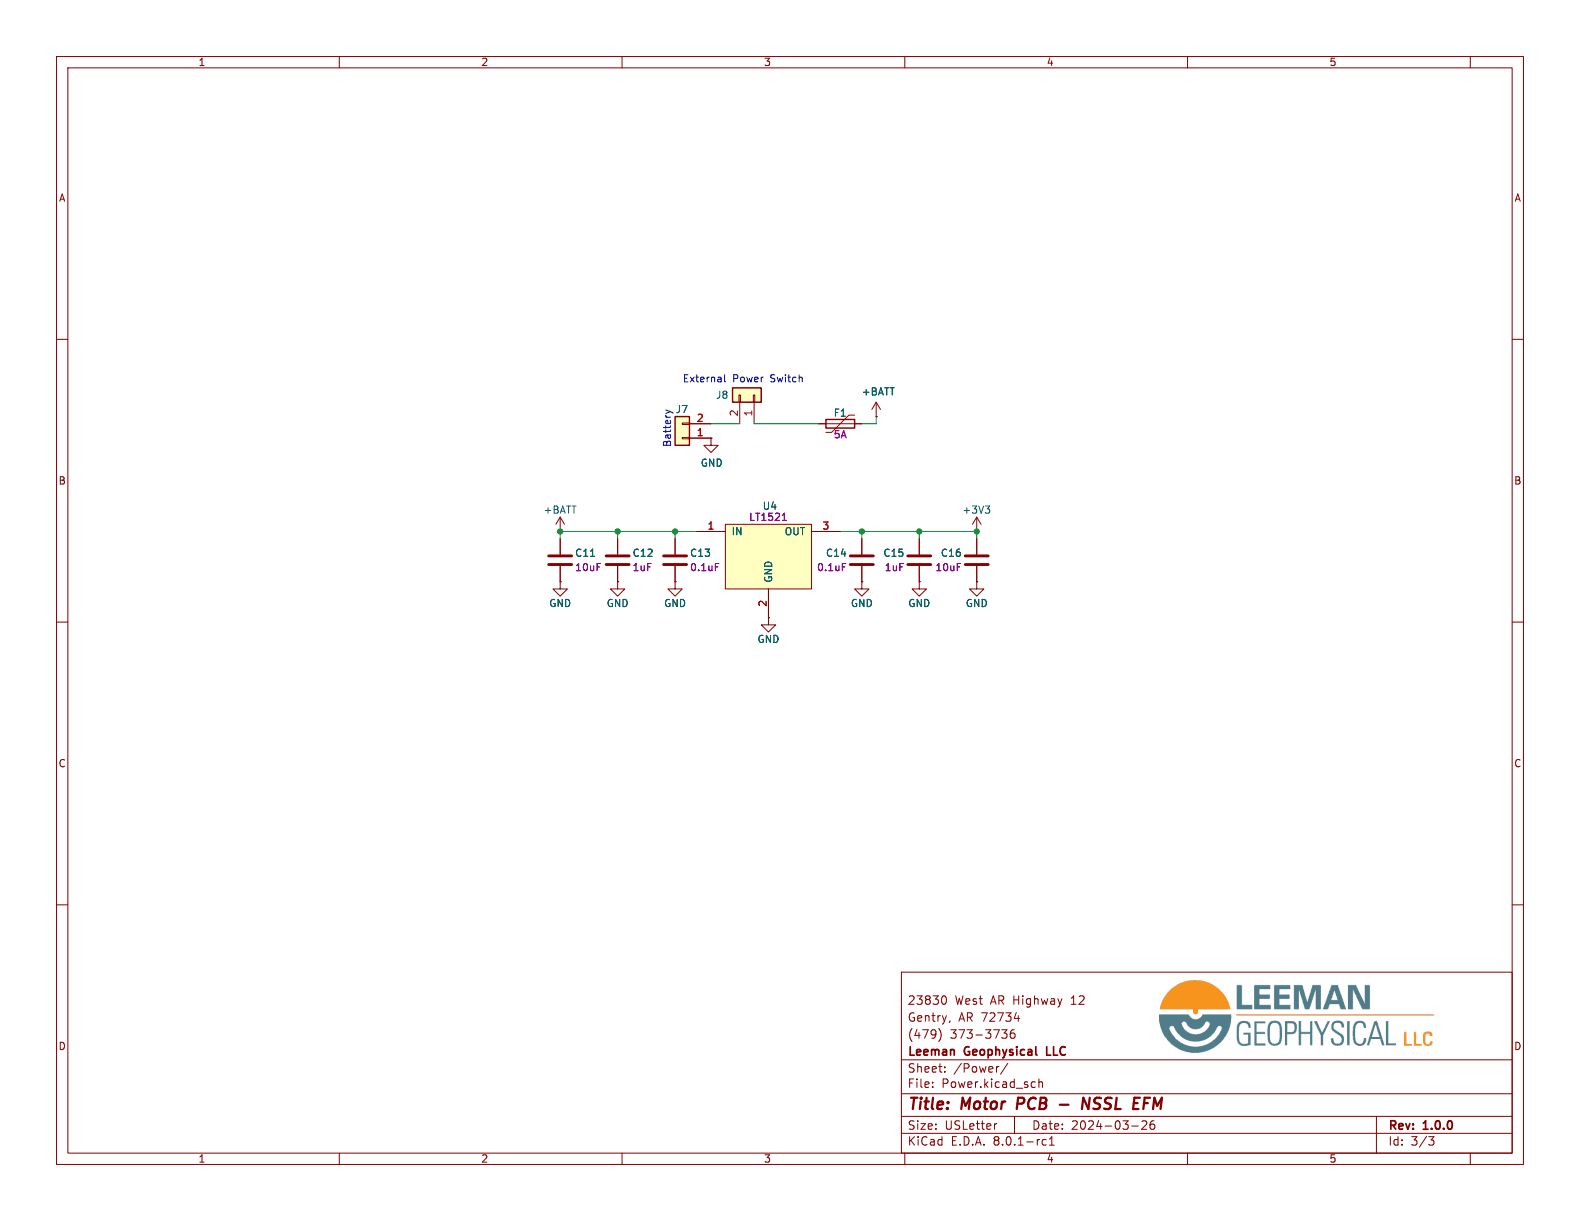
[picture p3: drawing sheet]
(kicad_sch
 (version 20231120)
 (generator "eeschema")
 (generator_version "8.0")
 (paper "USLetter")
 (title_block
  (title "Motor PCB - NSSL EFM")
  (date "2024-03-26")
  (rev "1.0.0")
  (company "Leeman Geophysical LLC")
  (comment 1 "(479) 373-3736")
  (comment 2 "Gentry, AR 72734")
  (comment 3 "23830 West AR Highway 12"))
 (lib_symbols
  (symbol "capacitors_0603:1-0000005"
   (pin_numbers hide)
   (pin_names
    (offset 0.254)) (exclude_from_sim no) (in_bom yes) (on_board yes)
   (property "Reference" "C" (at 0.635 2.54 0) (effects (font (size 1.27 1.27)) (justify left)))
   (property "Value" "1-0000005" (at 0.635 -2.54 0) (effects (font (size 1.27 1.27)) (justify left) (hide yes)))
   (property "Footprint" "capacitors_0603:1-0000005" (at 0.9652 -3.81 0) (effects (font (size 1.27 1.27)) (hide yes)))
   (property "Datasheet" "~" (at 0 0 0) (effects (font (size 1.27 1.27)) (hide yes)))
   (property "Description" "10uF 10% X5R 16V 0603" (at 0 0 0) (effects (font (size 1.27 1.27)) (hide yes)))
   (property "Internal Part Number" "1-0000005" (at 0 0 0) (effects (font (size 1.27 1.27)) (hide yes)))
   (property "Populated" "1" (at 0 0 0) (effects (font (size 1.27 1.27)) (hide yes)))
   (property "PValue" "10uF" (at 0 0 0) (effects (font (size 1.27 1.27))))
   (symbol "1-0000005_0_1"
    (polyline (pts (xy -2.032 -0.762) (xy 2.032 -0.762)) (stroke (width 0.508) (type default)) (fill (type none)))
    (polyline (pts (xy -2.032 0.762) (xy 2.032 0.762)) (stroke (width 0.508) (type default)) (fill (type none))))
   (symbol "1-0000005_1_1"
    (pin passive line (at 0 3.81 270) (length 2.794) (name "~" (effects (font (size 1.27 1.27)))) (number "1" (effects (font (size 1.27 1.27)))))
    (pin passive line (at 0 -3.81 90) (length 2.794) (name "~" (effects (font (size 1.27 1.27)))) (number "2" (effects (font (size 1.27 1.27)))))))
  (symbol "capacitors_0603:1-0000007"
   (pin_numbers hide)
   (pin_names
    (offset 0.254)) (exclude_from_sim no) (in_bom yes) (on_board yes)
   (property "Reference" "C" (at 0.635 2.54 0) (effects (font (size 1.27 1.27)) (justify left)))
   (property "Value" "1-0000007" (at 0.635 -2.54 0) (effects (font (size 1.27 1.27)) (justify left) (hide yes)))
   (property "Footprint" "capacitors_0603:1-0000007" (at 0.9652 -3.81 0) (effects (font (size 1.27 1.27)) (hide yes)))
   (property "Datasheet" "~" (at 0 0 0) (effects (font (size 1.27 1.27)) (hide yes)))
   (property "Description" "0.1uF 10% X7R 25V 0603" (at 0 0 0) (effects (font (size 1.27 1.27)) (hide yes)))
   (property "Internal Part Number" "1-0000007" (at 0 0 0) (effects (font (size 1.27 1.27)) (hide yes)))
   (property "Populated" "1" (at 0 0 0) (effects (font (size 1.27 1.27)) (hide yes)))
   (property "PValue" "0.1uF" (at 0 0 0) (effects (font (size 1.27 1.27))))
   (symbol "1-0000007_0_1"
    (polyline (pts (xy -2.032 -0.762) (xy 2.032 -0.762)) (stroke (width 0.508) (type default)) (fill (type none)))
    (polyline (pts (xy -2.032 0.762) (xy 2.032 0.762)) (stroke (width 0.508) (type default)) (fill (type none))))
   (symbol "1-0000007_1_1"
    (pin passive line (at 0 3.81 270) (length 2.794) (name "~" (effects (font (size 1.27 1.27)))) (number "1" (effects (font (size 1.27 1.27)))))
    (pin passive line (at 0 -3.81 90) (length 2.794) (name "~" (effects (font (size 1.27 1.27)))) (number "2" (effects (font (size 1.27 1.27)))))))
  (symbol "capacitors_0603:1-0000018"
   (pin_numbers hide)
   (pin_names
    (offset 0.254)) (exclude_from_sim no) (in_bom yes) (on_board yes)
   (property "Reference" "C" (at 0.635 2.54 0) (effects (font (size 1.27 1.27)) (justify left)))
   (property "Value" "1-0000018" (at 0.635 -2.54 0) (effects (font (size 1.27 1.27)) (justify left) (hide yes)))
   (property "Footprint" "capacitors_0603:1-0000018" (at 0.9652 -3.81 0) (effects (font (size 1.27 1.27)) (hide yes)))
   (property "Datasheet" "~" (at 0 0 0) (effects (font (size 1.27 1.27)) (hide yes)))
   (property "Description" "1uF 10% X7R 25V 0603" (at 0 0 0) (effects (font (size 1.27 1.27)) (hide yes)))
   (property "Internal Part Number" "1-0000018" (at 0 0 0) (effects (font (size 1.27 1.27)) (hide yes)))
   (property "Populated" "1" (at 0 0 0) (effects (font (size 1.27 1.27)) (hide yes)))
   (property "PValue" "1uF" (at 0 0 0) (effects (font (size 1.27 1.27))))
   (symbol "1-0000018_0_1"
    (polyline (pts (xy -2.032 -0.762) (xy 2.032 -0.762)) (stroke (width 0.508) (type default)) (fill (type none)))
    (polyline (pts (xy -2.032 0.762) (xy 2.032 0.762)) (stroke (width 0.508) (type default)) (fill (type none))))
   (symbol "1-0000018_1_1"
    (pin passive line (at 0 3.81 270) (length 2.794) (name "~" (effects (font (size 1.27 1.27)))) (number "1" (effects (font (size 1.27 1.27)))))
    (pin passive line (at 0 -3.81 90) (length 2.794) (name "~" (effects (font (size 1.27 1.27)))) (number "2" (effects (font (size 1.27 1.27)))))))
  (symbol "fuses:1-0001547"
   (pin_numbers hide)
   (pin_names
    (offset 0)) (exclude_from_sim no) (in_bom yes) (on_board yes)
   (property "Reference" "F" (at -2.54 0 90) (effects (font (size 1.27 1.27))))
   (property "Value" "1-0001547" (at 2.54 0 90) (effects (font (size 1.27 1.27)) (hide yes)))
   (property "Footprint" "fuses:1-0001547" (at 1.27 -5.08 0) (effects (font (size 1.27 1.27)) (justify left) (hide yes)))
   (property "Datasheet" "~" (at 0 0 0) (effects (font (size 1.27 1.27)) (hide yes)))
   (property "Description" "Polymeric PTC Resettable Fuse 16V 2.6 A Ih Surface Mount 1812 (4532 Metric), Concave" (at 0 0 0) (effects (font (size 1.27 1.27)) (hide yes)))
   (property "Internal Part Number" "1-0001547" (at 0 0 0) (effects (font (size 1.27 1.27)) (hide yes)))
   (property "Populated" "1" (at 0 0 0) (effects (font (size 1.27 1.27)) (hide yes)))
   (property "PValue" "5A" (at 0 0 0) (effects (font (size 1.27 1.27))))
   (symbol "1-0001547_0_1"
    (rectangle (start -0.762 2.54) (end 0.762 -2.54) (stroke (width 0.254) (type default)) (fill (type none)))
    (polyline (pts (xy 0 2.54) (xy 0 -2.54)) (stroke (width 0) (type default)) (fill (type none)))
    (polyline (pts (xy -1.524 2.54) (xy -1.524 1.524) (xy 1.524 -1.524) (xy 1.524 -2.54)) (stroke (width 0) (type default)) (fill (type none))))
   (symbol "1-0001547_1_1"
    (pin passive line (at 0 3.81 270) (length 1.27) (name "~" (effects (font (size 1.27 1.27)))) (number "1" (effects (font (size 1.27 1.27)))))
    (pin passive line (at 0 -3.81 90) (length 1.27) (name "~" (effects (font (size 1.27 1.27)))) (number "2" (effects (font (size 1.27 1.27)))))))
  (symbol "np_connectors:NP_Conn_01x02_Relief"
   (pin_names
    (offset 1.016) hide) (exclude_from_sim no) (in_bom yes) (on_board yes)
   (property "Reference" "J" (at 0 2.54 0) (effects (font (size 1.27 1.27))))
   (property "Value" "NP_Conn_01x02_Relief" (at 0 -5.08 0) (effects (font (size 1.27 1.27)) (hide yes)))
   (property "Footprint" "np_connectors:SolderWire_1x02_Relief" (at 0 0 0) (effects (font (size 1.27 1.27)) (hide yes)))
   (property "Datasheet" "~" (at 0 0 0) (effects (font (size 1.27 1.27)) (hide yes)))
   (property "Description" "Generic connector, single row, 01x02, Relief" (at 0 0 0) (effects (font (size 1.27 1.27)) (hide yes)))
   (property "Internal Part Number" "0-0000000" (at 0 0 0) (effects (font (size 1.27 1.27)) (hide yes)))
   (property "Populated" "0" (at 0 0 0) (effects (font (size 1.27 1.27)) (hide yes)))
   (property "PValue" "NP_Conn_01x02" (at 0 0 0) (effects (font (size 1.27 1.27))))
   (symbol "NP_Conn_01x02_Relief_1_1"
    (rectangle (start -1.27 -2.413) (end 0 -2.667) (stroke (width 0.1524) (type default)) (fill (type none)))
    (rectangle (start -1.27 0.127) (end 0 -0.127) (stroke (width 0.1524) (type default)) (fill (type none)))
    (rectangle (start -1.27 1.27) (end 1.27 -3.81) (stroke (width 0.254) (type default)) (fill (type background)))
    (pin passive line (at -5.08 0 0) (length 3.81) (name "Pin_1" (effects (font (size 1.27 1.27)))) (number "1" (effects (font (size 1.27 1.27)))))
    (pin passive line (at -5.08 -2.54 0) (length 3.81) (name "Pin_2" (effects (font (size 1.27 1.27)))) (number "2" (effects (font (size 1.27 1.27)))))))
  (symbol "power:+3V3"
   (power)
   (pin_numbers hide)
   (pin_names
    (offset 0) hide) (exclude_from_sim no) (in_bom yes) (on_board yes)
   (property "Reference" "#PWR" (at 0 -3.81 0) (effects (font (size 1.27 1.27)) (hide yes)))
   (property "Value" "+3V3" (at 0 3.556 0) (effects (font (size 1.27 1.27))))
   (property "Footprint" "" (at 0 0 0) (effects (font (size 1.27 1.27)) (hide yes)))
   (property "Datasheet" "" (at 0 0 0) (effects (font (size 1.27 1.27)) (hide yes)))
   (property "Description" "Power symbol creates a global label with name \"+3V3\"" (at 0 0 0) (effects (font (size 1.27 1.27)) (hide yes)))
   (symbol "+3V3_0_1"
    (polyline (pts (xy -0.762 1.27) (xy 0 2.54)) (stroke (width 0) (type default)) (fill (type none)))
    (polyline (pts (xy 0 0) (xy 0 2.54)) (stroke (width 0) (type default)) (fill (type none)))
    (polyline (pts (xy 0 2.54) (xy 0.762 1.27)) (stroke (width 0) (type default)) (fill (type none))))
   (symbol "+3V3_1_1"
    (pin power_in line (at 0 0 90) (length 0) (name "~" (effects (font (size 1.27 1.27)))) (number "1" (effects (font (size 1.27 1.27)))))))
  (symbol "power:+BATT"
   (power)
   (pin_numbers hide)
   (pin_names
    (offset 0) hide) (exclude_from_sim no) (in_bom yes) (on_board yes)
   (property "Reference" "#PWR" (at 0 -3.81 0) (effects (font (size 1.27 1.27)) (hide yes)))
   (property "Value" "+BATT" (at 0 3.556 0) (effects (font (size 1.27 1.27))))
   (property "Footprint" "" (at 0 0 0) (effects (font (size 1.27 1.27)) (hide yes)))
   (property "Datasheet" "" (at 0 0 0) (effects (font (size 1.27 1.27)) (hide yes)))
   (property "Description" "Power symbol creates a global label with name \"+BATT\"" (at 0 0 0) (effects (font (size 1.27 1.27)) (hide yes)))
   (symbol "+BATT_0_1"
    (polyline (pts (xy -0.762 1.27) (xy 0 2.54)) (stroke (width 0) (type default)) (fill (type none)))
    (polyline (pts (xy 0 0) (xy 0 2.54)) (stroke (width 0) (type default)) (fill (type none)))
    (polyline (pts (xy 0 2.54) (xy 0.762 1.27)) (stroke (width 0) (type default)) (fill (type none))))
   (symbol "+BATT_1_1"
    (pin power_in line (at 0 0 90) (length 0) (name "~" (effects (font (size 1.27 1.27)))) (number "1" (effects (font (size 1.27 1.27)))))))
  (symbol "power:GND"
   (power)
   (pin_numbers hide)
   (pin_names
    (offset 0) hide) (exclude_from_sim no) (in_bom yes) (on_board yes)
   (property "Reference" "#PWR" (at 0 -6.35 0) (effects (font (size 1.27 1.27)) (hide yes)))
   (property "Value" "GND" (at 0 -3.81 0) (effects (font (size 1.27 1.27))))
   (property "Footprint" "" (at 0 0 0) (effects (font (size 1.27 1.27)) (hide yes)))
   (property "Datasheet" "" (at 0 0 0) (effects (font (size 1.27 1.27)) (hide yes)))
   (property "Description" "Power symbol creates a global label with name \"GND\" , ground" (at 0 0 0) (effects (font (size 1.27 1.27)) (hide yes)))
   (symbol "GND_0_1"
    (polyline (pts (xy 0 0) (xy 0 -1.27) (xy 1.27 -1.27) (xy 0 -2.54) (xy -1.27 -1.27) (xy 0 -1.27)) (stroke (width 0) (type default)) (fill (type none))))
   (symbol "GND_1_1"
    (pin power_in line (at 0 0 270) (length 0) (name "~" (effects (font (size 1.27 1.27)))) (number "1" (effects (font (size 1.27 1.27)))))))
  (symbol "regulators:1-0000196"
   (pin_names
    (offset 1.016)) (exclude_from_sim no) (in_bom yes) (on_board yes)
   (property "Reference" "U" (at 6.35 -10.16 0) (effects (font (size 1.27 1.27))))
   (property "Value" "1-0000196" (at 0 3.81 0) (effects (font (size 1.27 1.27)) (hide yes)))
   (property "Footprint" "regulators:1-0000196" (at -33.02 2.54 0) (effects (font (size 1.27 1.27)) (hide yes)))
   (property "Datasheet" "" (at -33.02 2.54 0) (effects (font (size 1.27 1.27)) (hide yes)))
   (property "Description" "Linear Voltage Regulator IC Positive Fixed 1 Output 300mA SOT-223-3" (at 0 0 0) (effects (font (size 1.27 1.27)) (hide yes)))
   (property "Internal Part Number" "1-0000196" (at 0 0 0) (effects (font (size 1.27 1.27)) (hide yes)))
   (property "Populated" "1" (at 0 0 0) (effects (font (size 1.27 1.27)) (hide yes)))
   (property "PValue" "LT1521" (at 0 0 0) (effects (font (size 1.27 1.27))))
   (symbol "1-0000196_0_1"
    (rectangle (start -7.62 2.54) (end 7.62 -8.89) (stroke (width 0) (type default)) (fill (type background))))
   (symbol "1-0000196_1_1"
    (pin power_in line (at -12.7 1.27 0) (length 5.08) (name "IN" (effects (font (size 1.27 1.27)))) (number "1" (effects (font (size 1.27 1.27)))))
    (pin power_in line (at 0 -13.97 90) (length 5.08) (name "GND" (effects (font (size 1.27 1.27)))) (number "2" (effects (font (size 1.27 1.27)))))
    (pin power_out line (at 12.7 1.27 180) (length 5.08) (name "OUT" (effects (font (size 1.27 1.27)))) (number "3" (effects (font (size 1.27 1.27))))))))
 (junction
  (at 172.72 93.98)
  (diameter 0)
  (color 0 0 0 0))
 (junction
  (at 152.4 93.98)
  (diameter 0)
  (color 0 0 0 0))
 (junction
  (at 119.38 93.98)
  (diameter 0)
  (color 0 0 0 0))
 (junction
  (at 162.56 93.98)
  (diameter 0)
  (color 0 0 0 0))
 (junction
  (at 109.22 93.98)
  (diameter 0)
  (color 0 0 0 0))
 (junction
  (at 99.06 93.98)
  (diameter 0)
  (color 0 0 0 0))
 (wire
  (pts (xy 172.72 95.25) (xy 172.72 93.98))
  (stroke (width 0) (type default)))
 (wire
  (pts (xy 154.94 74.93) (xy 154.94 73.66))
  (stroke (width 0) (type default)))
 (wire
  (pts (xy 99.06 95.25) (xy 99.06 93.98))
  (stroke (width 0) (type default)))
 (wire
  (pts (xy 99.06 93.98) (xy 109.22 93.98))
  (stroke (width 0) (type default)))
 (wire
  (pts (xy 109.22 93.98) (xy 119.38 93.98))
  (stroke (width 0) (type default)))
 (wire
  (pts (xy 133.35 74.93) (xy 144.78 74.93))
  (stroke (width 0) (type default)))
 (wire
  (pts (xy 109.22 95.25) (xy 109.22 93.98))
  (stroke (width 0) (type default)))
 (wire
  (pts (xy 119.38 93.98) (xy 123.19 93.98))
  (stroke (width 0) (type default)))
 (wire
  (pts (xy 119.38 95.25) (xy 119.38 93.98))
  (stroke (width 0) (type default)))
 (wire
  (pts (xy 152.4 93.98) (xy 162.56 93.98))
  (stroke (width 0) (type default)))
 (wire
  (pts (xy 162.56 95.25) (xy 162.56 93.98))
  (stroke (width 0) (type default)))
 (wire
  (pts (xy 152.4 95.25) (xy 152.4 93.98))
  (stroke (width 0) (type default)))
 (wire
  (pts (xy 152.4 74.93) (xy 154.94 74.93))
  (stroke (width 0) (type default)))
 (wire
  (pts (xy 148.59 93.98) (xy 152.4 93.98))
  (stroke (width 0) (type default)))
 (wire
  (pts (xy 130.81 74.93) (xy 125.73 74.93))
  (stroke (width 0) (type default)))
 (wire
  (pts (xy 162.56 93.98) (xy 172.72 93.98))
  (stroke (width 0) (type default)))
 (image
  (at 229.235 179.705)
  (data))
 (text "Battery"
  (exclude_from_sim no)
  (at 118.745 79.375 90)
  (effects (font (size 1.27 1.27)) (justify left bottom)))
 (text "External Power Switch"
  (exclude_from_sim no)
  (at 120.65 67.945 0)
  (effects (font (size 1.27 1.27)) (justify left bottom)))
 (symbol
  (lib_id "power:+BATT")
  (at 154.94 73.66 0)
  (unit 1)
  (exclude_from_sim no)
  (in_bom yes)
  (on_board yes)
  (dnp no)
  (property "Reference" "#PWR038" (at 154.94 77.47 0) (effects (font (size 1.27 1.27)) (hide yes)))
  (property "Value" "+BATT" (at 155.321 69.2658 0) (effects (font (size 1.27 1.27))))
  (property "Footprint" "" (at 154.94 73.66 0) (effects (font (size 1.27 1.27)) (hide yes)))
  (property "Datasheet" "" (at 154.94 73.66 0) (effects (font (size 1.27 1.27)) (hide yes)))
  (property "Description" "Power symbol creates a global label with name \"+BATT\"" (at 154.94 73.66 0) (effects (font (size 1.27 1.27)) (hide yes)))
  (pin "1"))
 (symbol
  (lib_id "power:GND")
  (at 99.06 102.87 0)
  (unit 1)
  (exclude_from_sim no)
  (in_bom yes)
  (on_board yes)
  (dnp no)
  (property "Reference" "#PWR033" (at 99.06 109.22 0) (effects (font (size 1.27 1.27)) (hide yes)))
  (property "Value" "GND" (at 99.06 106.68 0) (effects (font (size 1.27 1.27))))
  (property "Footprint" "" (at 99.06 102.87 0) (effects (font (size 1.27 1.27)) (hide yes)))
  (property "Datasheet" "" (at 99.06 102.87 0) (effects (font (size 1.27 1.27)) (hide yes)))
  (property "Description" "Power symbol creates a global label with name \"GND\" , ground" (at 99.06 102.87 0) (effects (font (size 1.27 1.27)) (hide yes)))
  (pin "1"))
 (symbol
  (lib_id "capacitors_0603:1-0000007")
  (at 119.38 99.06 0)
  (unit 1)
  (exclude_from_sim no)
  (in_bom yes)
  (on_board yes)
  (dnp no)
  (property "Reference" "C13" (at 121.92 97.79 0) (effects (font (size 1.27 1.27)) (justify left)))
  (property "Value" "1-0000007" (at 120.015 101.6 0) (effects (font (size 1.27 1.27)) (justify left) (hide yes)))
  (property "Footprint" "capacitors_0603:1-0000007" (at 120.3452 102.87 0) (effects (font (size 1.27 1.27)) (hide yes)))
  (property "Datasheet" "~" (at 119.38 99.06 0) (effects (font (size 1.27 1.27)) (hide yes)))
  (property "Description" "" (at 119.38 99.06 0) (effects (font (size 1.27 1.27)) (hide yes)))
  (property "Internal Part Number" "1-0000007" (at 119.38 99.06 0) (effects (font (size 1.27 1.27)) (hide yes)))
  (property "Populated" "1" (at 119.38 99.06 0) (effects (font (size 1.27 1.27)) (hide yes)))
  (property "PValue" "0.1uF" (at 121.92 100.33 0) (effects (font (size 1.27 1.27)) (justify left)))
  (pin "1")
  (pin "2"))
 (symbol
  (lib_id "np_connectors:NP_Conn_01x02_Relief")
  (at 120.65 77.47 180)
  (unit 1)
  (exclude_from_sim no)
  (in_bom yes)
  (on_board yes)
  (dnp no)
  (property "Reference" "J7" (at 119.38 72.39 0) (effects (font (size 1.27 1.27)) (justify right)))
  (property "Value" "NP_Conn_01x02_Relief" (at 120.65 72.39 0) (effects (font (size 1.27 1.27)) (hide yes)))
  (property "Footprint" "np_connectors:SolderWire_1x02_Relief" (at 120.65 77.47 0) (effects (font (size 1.27 1.27)) (hide yes)))
  (property "Datasheet" "~" (at 120.65 77.47 0) (effects (font (size 1.27 1.27)) (hide yes)))
  (property "Description" "" (at 120.65 77.47 0) (effects (font (size 1.27 1.27)) (hide yes)))
  (property "Internal Part Number" "0-0000000" (at 120.65 77.47 0) (effects (font (size 1.27 1.27)) (hide yes)))
  (property "Populated" "0" (at 120.65 77.47 0) (effects (font (size 1.27 1.27)) (hide yes)))
  (property "PValue" "NP_Conn_01x02" (at 121.9199 71.755 90) (effects (font (size 1.27 1.27)) (justify right) (hide yes)))
  (pin "1")
  (pin "2"))
 (symbol
  (lib_id "power:GND")
  (at 172.72 102.87 0)
  (mirror y)
  (unit 1)
  (exclude_from_sim no)
  (in_bom yes)
  (on_board yes)
  (dnp no)
  (property "Reference" "#PWR042" (at 172.72 109.22 0) (effects (font (size 1.27 1.27)) (hide yes)))
  (property "Value" "GND" (at 172.72 106.68 0) (effects (font (size 1.27 1.27))))
  (property "Footprint" "" (at 172.72 102.87 0) (effects (font (size 1.27 1.27)) (hide yes)))
  (property "Datasheet" "" (at 172.72 102.87 0) (effects (font (size 1.27 1.27)) (hide yes)))
  (property "Description" "Power symbol creates a global label with name \"GND\" , ground" (at 172.72 102.87 0) (effects (font (size 1.27 1.27)) (hide yes)))
  (pin "1"))
 (symbol
  (lib_id "power:GND")
  (at 162.56 102.87 0)
  (mirror y)
  (unit 1)
  (exclude_from_sim no)
  (in_bom yes)
  (on_board yes)
  (dnp no)
  (property "Reference" "#PWR040" (at 162.56 109.22 0) (effects (font (size 1.27 1.27)) (hide yes)))
  (property "Value" "GND" (at 162.56 106.68 0) (effects (font (size 1.27 1.27))))
  (property "Footprint" "" (at 162.56 102.87 0) (effects (font (size 1.27 1.27)) (hide yes)))
  (property "Datasheet" "" (at 162.56 102.87 0) (effects (font (size 1.27 1.27)) (hide yes)))
  (property "Description" "Power symbol creates a global label with name \"GND\" , ground" (at 162.56 102.87 0) (effects (font (size 1.27 1.27)) (hide yes)))
  (pin "1"))
 (symbol
  (lib_id "regulators:1-0000196")
  (at 135.89 95.25 0)
  (unit 1)
  (exclude_from_sim no)
  (in_bom yes)
  (on_board yes)
  (dnp no)
  (property "Reference" "U4" (at 136.144 89.4842 0) (effects (font (size 1.27 1.27))))
  (property "Value" "1-0000196" (at 135.89 91.44 0) (effects (font (size 1.27 1.27)) (hide yes)))
  (property "Footprint" "regulators:1-0000196" (at 102.87 92.71 0) (effects (font (size 1.27 1.27)) (hide yes)))
  (property "Datasheet" "" (at 102.87 92.71 0) (effects (font (size 1.27 1.27)) (hide yes)))
  (property "Description" "" (at 135.89 95.25 0) (effects (font (size 1.27 1.27)) (hide yes)))
  (property "Internal Part Number" "1-0000196" (at 135.89 95.25 0) (effects (font (size 1.27 1.27)) (hide yes)))
  (property "Populated" "1" (at 135.89 95.25 0) (effects (font (size 1.27 1.27)) (hide yes)))
  (property "PValue" "LT1521" (at 135.89 91.44 0) (effects (font (size 1.27 1.27))))
  (pin "1")
  (pin "2")
  (pin "3"))
 (symbol
  (lib_id "power:+3V3")
  (at 172.72 93.98 0)
  (unit 1)
  (exclude_from_sim no)
  (in_bom yes)
  (on_board yes)
  (dnp no)
  (property "Reference" "#PWR041" (at 172.72 97.79 0) (effects (font (size 1.27 1.27)) (hide yes)))
  (property "Value" "+3V3" (at 172.72 90.17 0) (effects (font (size 1.27 1.27))))
  (property "Footprint" "" (at 172.72 93.98 0) (effects (font (size 1.27 1.27)) (hide yes)))
  (property "Datasheet" "" (at 172.72 93.98 0) (effects (font (size 1.27 1.27)) (hide yes)))
  (property "Description" "Power symbol creates a global label with name \"+3V3\"" (at 172.72 93.98 0) (effects (font (size 1.27 1.27)) (hide yes)))
  (pin "1"))
 (symbol
  (lib_id "power:+BATT")
  (at 99.06 93.98 0)
  (unit 1)
  (exclude_from_sim no)
  (in_bom yes)
  (on_board yes)
  (dnp no)
  (property "Reference" "#PWR032" (at 99.06 97.79 0) (effects (font (size 1.27 1.27)) (hide yes)))
  (property "Value" "+BATT" (at 99.06 90.17 0) (effects (font (size 1.27 1.27))))
  (property "Footprint" "" (at 99.06 93.98 0) (effects (font (size 1.27 1.27)) (hide yes)))
  (property "Datasheet" "" (at 99.06 93.98 0) (effects (font (size 1.27 1.27)) (hide yes)))
  (property "Description" "Power symbol creates a global label with name \"+BATT\"" (at 99.06 93.98 0) (effects (font (size 1.27 1.27)) (hide yes)))
  (pin "1"))
 (symbol
  (lib_id "fuses:1-0001547")
  (at 148.59 74.93 90)
  (unit 1)
  (exclude_from_sim no)
  (in_bom yes)
  (on_board yes)
  (dnp no)
  (property "Reference" "F1" (at 148.59 73.025 90) (effects (font (size 1.27 1.27))))
  (property "Value" "1-0001547" (at 148.59 72.39 90) (effects (font (size 1.27 1.27)) (hide yes)))
  (property "Footprint" "fuses:1-0001547" (at 153.67 73.66 0) (effects (font (size 1.27 1.27)) (justify left) (hide yes)))
  (property "Datasheet" "~" (at 148.59 74.93 0) (effects (font (size 1.27 1.27)) (hide yes)))
  (property "Description" "" (at 148.59 74.93 0) (effects (font (size 1.27 1.27)) (hide yes)))
  (property "Internal Part Number" "1-0001547" (at 148.59 74.93 0) (effects (font (size 1.27 1.27)) (hide yes)))
  (property "Populated" "1" (at 148.59 74.93 0) (effects (font (size 1.27 1.27)) (hide yes)))
  (property "PValue" "5A" (at 148.59 76.835 90) (effects (font (size 1.27 1.27))))
  (pin "1")
  (pin "2"))
 (symbol
  (lib_id "power:GND")
  (at 119.38 102.87 0)
  (unit 1)
  (exclude_from_sim no)
  (in_bom yes)
  (on_board yes)
  (dnp no)
  (property "Reference" "#PWR035" (at 119.38 109.22 0) (effects (font (size 1.27 1.27)) (hide yes)))
  (property "Value" "GND" (at 119.38 106.68 0) (effects (font (size 1.27 1.27))))
  (property "Footprint" "" (at 119.38 102.87 0) (effects (font (size 1.27 1.27)) (hide yes)))
  (property "Datasheet" "" (at 119.38 102.87 0) (effects (font (size 1.27 1.27)) (hide yes)))
  (property "Description" "Power symbol creates a global label with name \"GND\" , ground" (at 119.38 102.87 0) (effects (font (size 1.27 1.27)) (hide yes)))
  (pin "1"))
 (symbol
  (lib_id "capacitors_0603:1-0000018")
  (at 109.22 99.06 0)
  (unit 1)
  (exclude_from_sim no)
  (in_bom yes)
  (on_board yes)
  (dnp no)
  (property "Reference" "C12" (at 111.76 97.79 0) (effects (font (size 1.27 1.27)) (justify left)))
  (property "Value" "1-0000018" (at 109.855 101.6 0) (effects (font (size 1.27 1.27)) (justify left) (hide yes)))
  (property "Footprint" "capacitors_0603:1-0000018" (at 110.1852 102.87 0) (effects (font (size 1.27 1.27)) (hide yes)))
  (property "Datasheet" "~" (at 109.22 99.06 0) (effects (font (size 1.27 1.27)) (hide yes)))
  (property "Description" "" (at 109.22 99.06 0) (effects (font (size 1.27 1.27)) (hide yes)))
  (property "Internal Part Number" "1-0000018" (at 109.22 99.06 0) (effects (font (size 1.27 1.27)) (hide yes)))
  (property "Populated" "1" (at 109.22 99.06 0) (effects (font (size 1.27 1.27)) (hide yes)))
  (property "PValue" "1uF" (at 111.76 100.33 0) (effects (font (size 1.27 1.27)) (justify left)))
  (pin "1")
  (pin "2"))
 (symbol
  (lib_id "capacitors_0603:1-0000007")
  (at 152.4 99.06 0)
  (mirror y)
  (unit 1)
  (exclude_from_sim no)
  (in_bom yes)
  (on_board yes)
  (dnp no)
  (property "Reference" "C14" (at 149.86 97.79 0) (effects (font (size 1.27 1.27)) (justify left)))
  (property "Value" "1-0000007" (at 151.765 101.6 0) (effects (font (size 1.27 1.27)) (justify left) (hide yes)))
  (property "Footprint" "capacitors_0603:1-0000007" (at 151.4348 102.87 0) (effects (font (size 1.27 1.27)) (hide yes)))
  (property "Datasheet" "~" (at 152.4 99.06 0) (effects (font (size 1.27 1.27)) (hide yes)))
  (property "Description" "" (at 152.4 99.06 0) (effects (font (size 1.27 1.27)) (hide yes)))
  (property "Internal Part Number" "1-0000007" (at 152.4 99.06 0) (effects (font (size 1.27 1.27)) (hide yes)))
  (property "Populated" "1" (at 152.4 99.06 0) (effects (font (size 1.27 1.27)) (hide yes)))
  (property "PValue" "0.1uF" (at 149.86 100.33 0) (effects (font (size 1.27 1.27)) (justify left)))
  (pin "1")
  (pin "2"))
 (symbol
  (lib_id "capacitors_0603:1-0000018")
  (at 162.56 99.06 0)
  (mirror y)
  (unit 1)
  (exclude_from_sim no)
  (in_bom yes)
  (on_board yes)
  (dnp no)
  (property "Reference" "C15" (at 160.02 97.79 0) (effects (font (size 1.27 1.27)) (justify left)))
  (property "Value" "1-0000018" (at 161.925 101.6 0) (effects (font (size 1.27 1.27)) (justify left) (hide yes)))
  (property "Footprint" "capacitors_0603:1-0000018" (at 161.5948 102.87 0) (effects (font (size 1.27 1.27)) (hide yes)))
  (property "Datasheet" "~" (at 162.56 99.06 0) (effects (font (size 1.27 1.27)) (hide yes)))
  (property "Description" "" (at 162.56 99.06 0) (effects (font (size 1.27 1.27)) (hide yes)))
  (property "Internal Part Number" "1-0000018" (at 162.56 99.06 0) (effects (font (size 1.27 1.27)) (hide yes)))
  (property "Populated" "1" (at 162.56 99.06 0) (effects (font (size 1.27 1.27)) (hide yes)))
  (property "PValue" "1uF" (at 160.02 100.33 0) (effects (font (size 1.27 1.27)) (justify left)))
  (pin "1")
  (pin "2"))
 (symbol
  (lib_id "np_connectors:NP_Conn_01x02_Relief")
  (at 133.35 69.85 270)
  (mirror x)
  (unit 1)
  (exclude_from_sim no)
  (in_bom yes)
  (on_board yes)
  (dnp no)
  (property "Reference" "J8" (at 128.905 69.85 90) (effects (font (size 1.27 1.27)) (justify right)))
  (property "Value" "NP_Conn_01x02_Relief" (at 128.27 69.85 0) (effects (font (size 1.27 1.27)) (hide yes)))
  (property "Footprint" "np_connectors:SolderWire_1x02_Relief" (at 133.35 69.85 0) (effects (font (size 1.27 1.27)) (hide yes)))
  (property "Datasheet" "~" (at 133.35 69.85 0) (effects (font (size 1.27 1.27)) (hide yes)))
  (property "Description" "" (at 133.35 69.85 0) (effects (font (size 1.27 1.27)) (hide yes)))
  (property "Internal Part Number" "0-0000000" (at 133.35 69.85 0) (effects (font (size 1.27 1.27)) (hide yes)))
  (property "Populated" "0" (at 133.35 69.85 0) (effects (font (size 1.27 1.27)) (hide yes)))
  (property "PValue" "NP_Conn_01x02" (at 127.635 71.1199 90) (effects (font (size 1.27 1.27)) (justify right) (hide yes)))
  (pin "1")
  (pin "2"))
 (symbol
  (lib_id "power:GND")
  (at 135.89 109.22 0)
  (unit 1)
  (exclude_from_sim no)
  (in_bom yes)
  (on_board yes)
  (dnp no)
  (property "Reference" "#PWR037" (at 135.89 115.57 0) (effects (font (size 1.27 1.27)) (hide yes)))
  (property "Value" "GND" (at 135.89 113.03 0) (effects (font (size 1.27 1.27))))
  (property "Footprint" "" (at 135.89 109.22 0) (effects (font (size 1.27 1.27)) (hide yes)))
  (property "Datasheet" "" (at 135.89 109.22 0) (effects (font (size 1.27 1.27)) (hide yes)))
  (property "Description" "Power symbol creates a global label with name \"GND\" , ground" (at 135.89 109.22 0) (effects (font (size 1.27 1.27)) (hide yes)))
  (pin "1"))
 (symbol
  (lib_id "power:GND")
  (at 125.73 77.47 0)
  (unit 1)
  (exclude_from_sim no)
  (in_bom yes)
  (on_board yes)
  (dnp no)
  (property "Reference" "#PWR036" (at 125.73 83.82 0) (effects (font (size 1.27 1.27)) (hide yes)))
  (property "Value" "GND" (at 125.857 81.8642 0) (effects (font (size 1.27 1.27))))
  (property "Footprint" "" (at 125.73 77.47 0) (effects (font (size 1.27 1.27)) (hide yes)))
  (property "Datasheet" "" (at 125.73 77.47 0) (effects (font (size 1.27 1.27)) (hide yes)))
  (property "Description" "Power symbol creates a global label with name \"GND\" , ground" (at 125.73 77.47 0) (effects (font (size 1.27 1.27)) (hide yes)))
  (pin "1"))
 (symbol
  (lib_id "power:GND")
  (at 152.4 102.87 0)
  (mirror y)
  (unit 1)
  (exclude_from_sim no)
  (in_bom yes)
  (on_board yes)
  (dnp no)
  (property "Reference" "#PWR039" (at 152.4 109.22 0) (effects (font (size 1.27 1.27)) (hide yes)))
  (property "Value" "GND" (at 152.4 106.68 0) (effects (font (size 1.27 1.27))))
  (property "Footprint" "" (at 152.4 102.87 0) (effects (font (size 1.27 1.27)) (hide yes)))
  (property "Datasheet" "" (at 152.4 102.87 0) (effects (font (size 1.27 1.27)) (hide yes)))
  (property "Description" "Power symbol creates a global label with name \"GND\" , ground" (at 152.4 102.87 0) (effects (font (size 1.27 1.27)) (hide yes)))
  (pin "1"))
 (symbol
  (lib_id "power:GND")
  (at 109.22 102.87 0)
  (unit 1)
  (exclude_from_sim no)
  (in_bom yes)
  (on_board yes)
  (dnp no)
  (property "Reference" "#PWR034" (at 109.22 109.22 0) (effects (font (size 1.27 1.27)) (hide yes)))
  (property "Value" "GND" (at 109.22 106.68 0) (effects (font (size 1.27 1.27))))
  (property "Footprint" "" (at 109.22 102.87 0) (effects (font (size 1.27 1.27)) (hide yes)))
  (property "Datasheet" "" (at 109.22 102.87 0) (effects (font (size 1.27 1.27)) (hide yes)))
  (property "Description" "Power symbol creates a global label with name \"GND\" , ground" (at 109.22 102.87 0) (effects (font (size 1.27 1.27)) (hide yes)))
  (pin "1"))
 (symbol
  (lib_id "capacitors_0603:1-0000005")
  (at 99.06 99.06 0)
  (unit 1)
  (exclude_from_sim no)
  (in_bom yes)
  (on_board yes)
  (dnp no)
  (property "Reference" "C11" (at 101.6 97.79 0) (effects (font (size 1.27 1.27)) (justify left)))
  (property "Value" "1-0000005" (at 99.695 101.6 0) (effects (font (size 1.27 1.27)) (justify left) (hide yes)))
  (property "Footprint" "capacitors_0603:1-0000005" (at 100.0252 102.87 0) (effects (font (size 1.27 1.27)) (hide yes)))
  (property "Datasheet" "~" (at 99.06 99.06 0) (effects (font (size 1.27 1.27)) (hide yes)))
  (property "Description" "" (at 99.06 99.06 0) (effects (font (size 1.27 1.27)) (hide yes)))
  (property "Internal Part Number" "1-0000005" (at 99.06 99.06 0) (effects (font (size 1.27 1.27)) (hide yes)))
  (property "Populated" "1" (at 99.06 99.06 0) (effects (font (size 1.27 1.27)) (hide yes)))
  (property "PValue" "10uF" (at 101.6 100.33 0) (effects (font (size 1.27 1.27)) (justify left)))
  (pin "1")
  (pin "2"))
 (symbol
  (lib_id "capacitors_0603:1-0000005")
  (at 172.72 99.06 0)
  (mirror y)
  (unit 1)
  (exclude_from_sim no)
  (in_bom yes)
  (on_board yes)
  (dnp no)
  (property "Reference" "C16" (at 170.18 97.79 0) (effects (font (size 1.27 1.27)) (justify left)))
  (property "Value" "1-0000005" (at 172.085 101.6 0) (effects (font (size 1.27 1.27)) (justify left) (hide yes)))
  (property "Footprint" "capacitors_0603:1-0000005" (at 171.7548 102.87 0) (effects (font (size 1.27 1.27)) (hide yes)))
  (property "Datasheet" "~" (at 172.72 99.06 0) (effects (font (size 1.27 1.27)) (hide yes)))
  (property "Description" "" (at 172.72 99.06 0) (effects (font (size 1.27 1.27)) (hide yes)))
  (property "Internal Part Number" "1-0000005" (at 172.72 99.06 0) (effects (font (size 1.27 1.27)) (hide yes)))
  (property "Populated" "1" (at 172.72 99.06 0) (effects (font (size 1.27 1.27)) (hide yes)))
  (property "PValue" "10uF" (at 170.18 100.33 0) (effects (font (size 1.27 1.27)) (justify left)))
  (pin "1")
  (pin "2")))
